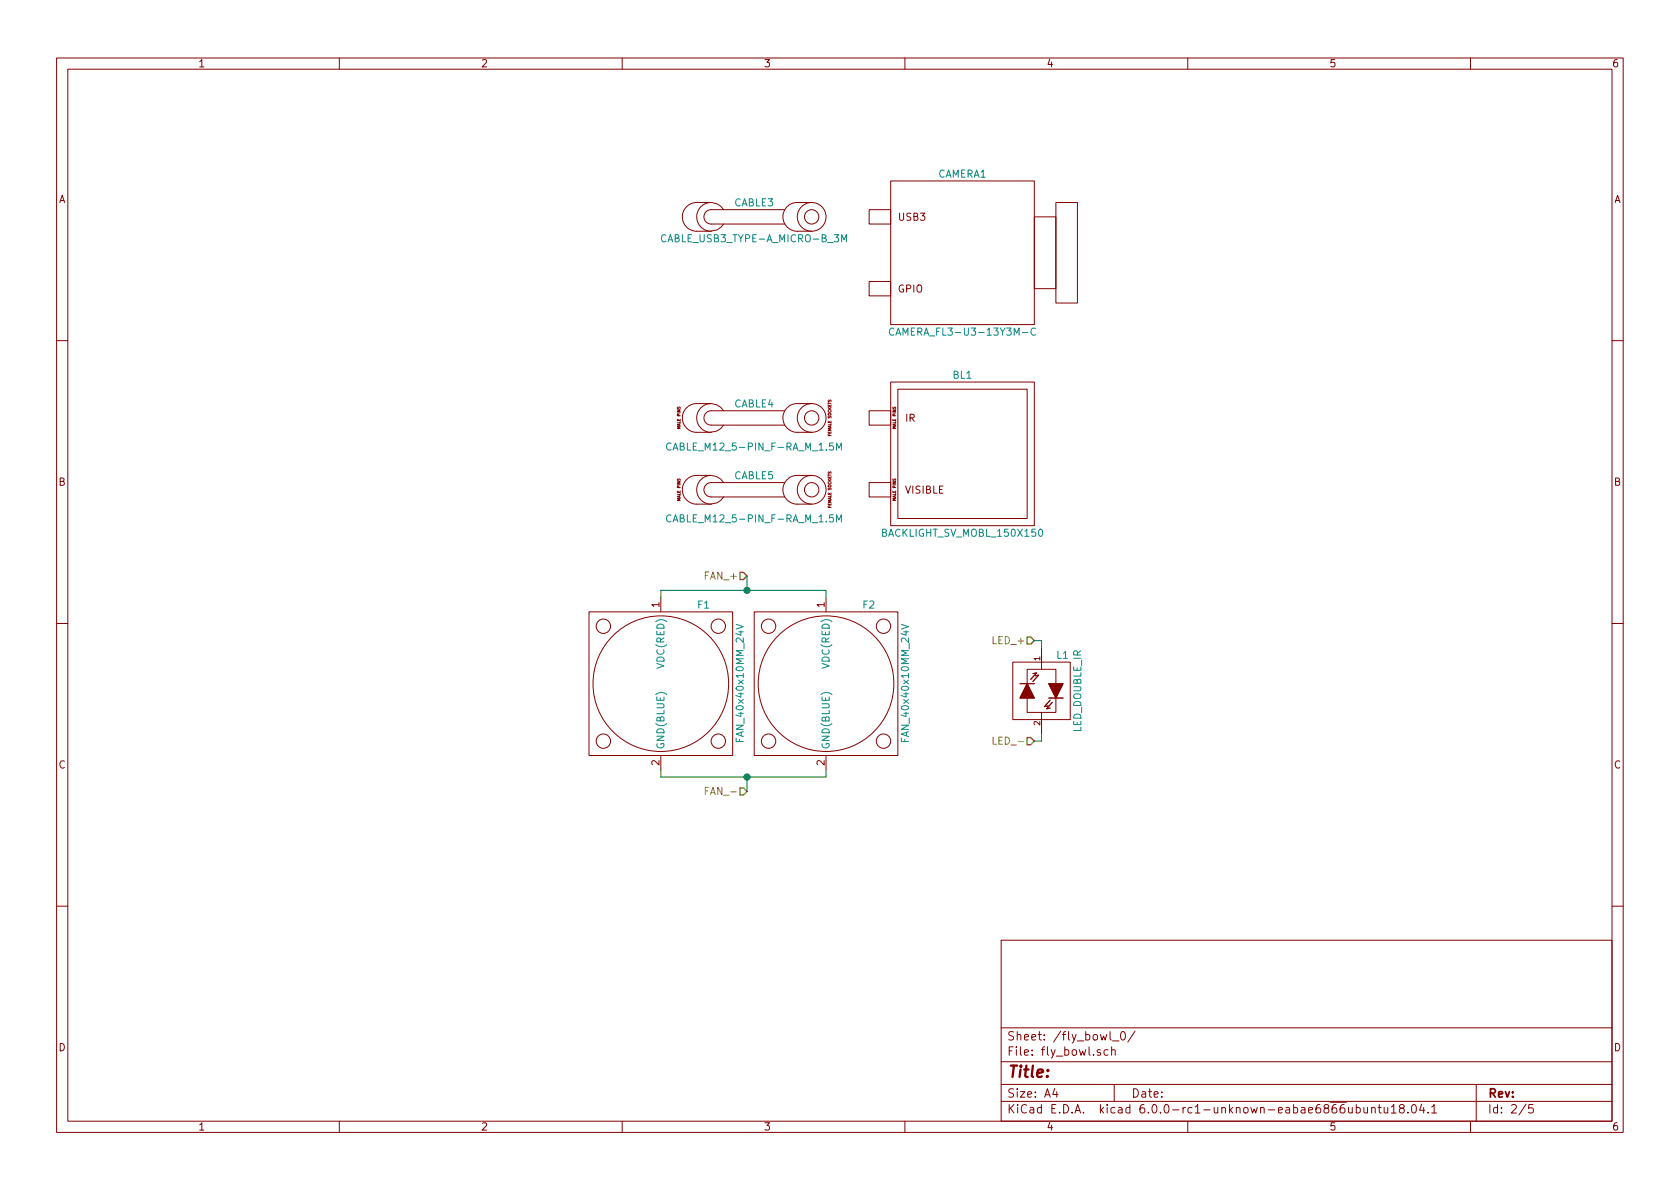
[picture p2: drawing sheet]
<svg xmlns="http://www.w3.org/2000/svg" width="297mm" height="210mm" viewBox="0 0 297 210" stroke-linecap="round" stroke-linejoin="round" font-family="sans-serif">
<g fill="none" stroke="#840000" stroke-width=".18">
<path d="M10 10.3h277v189.9h-277zM12 12.2h273v186.1h-273zM60 10.3v1.9M110 10.3v1.9M160 10.3v1.9M210 10.3v1.9M260 10.3v1.9M121.4 36.5a2.55 2.55 0 0 1 1.8-.7h2.5a2.54 2.54 0 0 0-2.5 2.5 2.54 2.54 0 0 0 2.5 2.6h-2.5a2.54 2.54 0 0 1-2.4-1.6 2.54 2.54 0 0 1 .6-2.8zM125.8 35.8l.9 .2 .7 .5 .5 .6M127.9 39.6l-.4 .6-.7 .5-1.1 .2M138.7 37.1h-13a1.27 1.27 0 0 0-1.2 1.2 1.27 1.27 0 0 0 1.2 1.3h13.1M143.5 35.8h-2.5a2.54 2.54 0 0 0-2.6 2.5 2.54 2.54 0 0 0 2.6 2.6h2.5"/>
<path d="M153.7 37.1h3.8v2.5h-3.8zM157.5 32h25.4v25.4h-25.4zM182.9 38.3h3.8v12.7h-3.8zM186.7 35.8h3.8v17.8h-3.8zM153.7 49.8h3.8v2.5h-3.8zM10 60.2h2M121.4 72.1a2.55 2.55 0 0 1 1.8-.7h2.5a2.54 2.54 0 0 0-2.5 2.5 2.54 2.54 0 0 0 2.5 2.5h-2.5a2.54 2.54 0 0 1-2.4-1.5 2.54 2.54 0 0 1 .6-2.8zM125.8 71.4l.9 .2 .7 .4 .5 .6M127.9 75.2l-.4 .6-.7 .4-1.1 .2M138.7 72.6h-13a1.27 1.27 0 0 0-1.2 1.3 1.27 1.27 0 0 0 1.2 1.3h13.1M143.5 71.4h-2.5a2.54 2.54 0 0 0-2.6 2.5 2.54 2.54 0 0 0 2.6 2.5h2.5M153.7 72.6h3.8v2.6h-3.8z"/>
<path d="M157.5 67.6h25.4v25.4h-25.4zM158.7 68.8h22.9v22.9h-22.9zM285 60.2h2M121.4 84.8a2.55 2.55 0 0 1 1.8-.7h2.5a2.54 2.54 0 0 0-2.5 2.5 2.54 2.54 0 0 0 2.5 2.5h-2.5a2.54 2.54 0 0 1-2.4-1.5 2.54 2.54 0 0 1 .6-2.8zM125.8 84.1l.9 .2 .7 .4 .5 .6M127.9 87.9l-.4 .6-.7 .4-1.1 .2M138.7 85.3h-13a1.27 1.27 0 0 0-1.2 1.3 1.27 1.27 0 0 0 1.2 1.3h13.1M143.5 84.1h-2.5a2.54 2.54 0 0 0-2.6 2.5 2.54 2.54 0 0 0 2.6 2.5h2.5M153.7 85.3h3.8v2.6h-3.8zM10 110.3h2M104.1 108.2h25.4v25.4h-25.4zM116.8 105.7v2.5"/>
<path d="M133.3 108.2h25.4v25.4h-25.4zM146 105.7v2.5M179.1 117.1h10.1v10.1h-10.1zM182.6 119.1l.7-.1-1.1 1.1M183 119.5l.6-.1-1 1.1M184.1 114.5v3.9M285 110.3h2M116.8 133.6v2.5M146 133.6v2.5M180.3 120.9h2.6M181.6 123.4v2.6h5.1v-2.6M181.6 120.9v-2.5h5.1v2.5"/>
<path d="M184.1 126v3.8M185.4 123.4h2.6M185.7 123.8l-1 1.2 .6-.2M186.1 124.2l-1.1 1.1 .7-.1M10 160.2h2M177 166.3h108v32h-108zM285 160.2h2M60 198.3v1.9M110 198.3v1.9M160 198.3v1.9M177 194.8h108M177 191.8h108"/>
<path d="M177 187.8h108M177 181.8h108M186.5 192.5l-.4 1h1M186.8 193v1M194.6 185.7l-.4-.1-.2 .2 .1 .2 .5 .2v.3h-.6M195.9 185.7l-.4-.1-.3 .3 .1 .6h.6M196.3 182.4v1.3l.2 .2M196.5 185.7l.3-.1 .3 .1 .1 .9M196.5 185.1v1.5M196.7 184.1h1.1M197 191.8v3M198.3 182.5l.2-.1a.8 .8 0 0 1 .5 .8 .8 .8 0 0 1-.5 .7 1 1 0 0 1-.2-1.4z"/>
<path d="M200.7 182.3l-1.3 2M210 198.3v1.9M238.4 195.8v.8a.39 .39 0 0 0 .7 .1M239.1 195.8v1M239.8 195.9l.4-.1 .3 .3-.1 .6-.2 .1-.4-.1M239.8 195.3v1.5M241.1 195.8v.8a.37 .37 0 0 0 .7 .1M241.8 195.8v1M242.5 196l.1-.1a.37 .37 0 0 1 .6 .1v.8M242.5 195.8v1M243.6 195.8h.6M243.9 195.3v1.3l.3 .2"/>
<path d="M244.7 195.8l.1 .9 .3 .1 .3-.1M245.4 195.8v1M246 195.8l.4-.5v1.5M246 196.8h.9M247.7 196l-.2-.2-.1-.2 .3-.3h.3l.3 .3-.1 .2-.6 .2a.48 .48 0 0 0-.1 .7l.2 .1 .5-.1a.48 .48 0 0 0-.2-.7M248.9 196.7v.1M249.7 195.5l.4-.2a.94 .94 0 0 1 0 1.5l-.5-.3v-.6zM251.4 195.2l-.4 1.1h.9M251.7 195.8v1M252.5 196.7v.1M253.1 195.8l.5-.5v1.5M253.1 196.8h.9"/>
<path d="M260 198.3v1.9M261 191.8v6.5M269.8 195.2l-1.2 2M271 195.3h-.7v.7l.2-.1 .5 .1 .1 .2-.1 .5-.2 .1-.5-.1"/>
<circle cx="143.5" cy="38.3" r="2.54"/>
<circle cx="143.5" cy="38.3" r="1.27"/>
<circle cx="143.5" cy="73.9" r="2.54"/>
<circle cx="143.5" cy="73.9" r="1.27"/>
<circle cx="143.5" cy="86.6" r="2.54"/>
<circle cx="143.5" cy="86.6" r="1.27"/>
<circle cx="106.7" cy="110.7" r="1.27"/>
<circle cx="127" cy="110.7" r="1.27"/>
<circle cx="135.9" cy="110.7" r="1.27"/>
<circle cx="156.2" cy="110.7" r="1.27"/>
<circle cx="106.7" cy="131.1" r="1.27"/>
<circle cx="116.8" cy="120.9" r="12"/>
<circle cx="127" cy="131.1" r="1.27"/>
<circle cx="135.9" cy="131.1" r="1.27"/>
<circle cx="146" cy="120.9" r="12"/>
<circle cx="156.2" cy="131.1" r="1.27"/>
</g>
<path d="M130.8 101.2h.6l.7 .6-.7 .7h-.6zM181.6 112.6h.6l.7 .7-.7 .6h-.6zM130.8 139.3h.6l.7 .6-.7 .7h-.6zM181.6 130.4h.6l.7 .7-.7 .6h-.6z" fill="none" stroke="#848400" stroke-width=".25"/>
<path d="M124.7 139.8h.4M125.3 139.2h-.6v1.3M175.6 130.3v1.3h.6" fill="none" stroke="#848400" stroke-width=".18"/>
<g fill="none" stroke="#008484" stroke-width=".18">
<path d="M117.7 41.6a.6 .6 0 0 0-.8 .5 .6 .6 0 0 0 .6 .7l.2-.2M148.8 42.8v-1.3l.5 .9 .4-.9v1.3M158 58.1a.6 .6 0 0 0-.8 .5 .6 .6 0 0 0 .6 .7l.2-.1M183.1 58.1a.6 .6 0 0 0-.9 .4 .6 .6 0 0 0 .6 .8l.3-.1M118.6 78.5a.6 .6 0 0 0-.8 .4 .6 .6 0 0 0 .6 .7l.2-.1M147.9 79.6v-1.3l.4 .9 .5-.9v1.3M118.6 91.2a.6 .6 0 0 0-.8 .4 .6 .6 0 0 0 .6 .7l.2-.1M147.9 92.3v-1.3l.4 .9 .5-.9v1.3M183.7 93.7l.2-.1a.67 .67 0 0 1 .5 .6 .67 .67 0 0 1-.5 .6l-.3-.4zM130.1 110.4l1.3 .4-1.3 .4M159.4 110.4l1.2 .4-1.2 .4M130.1 130.5v.6h1.3"/>
<path d="M130.8 130.7v.4M159.4 130.5v.6h1.2M160 130.7v.4"/>
</g>
<g fill="#840000" stroke="#840000" stroke-width=".18">
<path d="M181.6 120.9l1.3 2.5h-2.6z"/>
<path d="M185.4 120.9h2.6l-1.3 2.5z"/>
</g>
<path d="M116.8 105.7v-1.3h29.2v1.3M132.1 101.8v2.6M182.9 113.3h1.2v1.2M116.8 136.1v1.3h29.2v-1.3M132.1 137.4v2.5M184.1 129.8v1.3h-1.2" fill="none" stroke="#008400" stroke-width=".18"/>
<g fill="#008400" stroke="#008400" stroke-width=".25">
<circle cx="132.1" cy="104.4" r=".51"/>
<circle cx="132.1" cy="137.4" r=".51"/>
</g>
<text font-size="2.8" fill="#840000" x="178" y="190.5">Title:</text>
<g font-size="2.1" fill="#840000">
<text x="178" y="184">Sheet: /fly_bowl_0/</text>
<text x="178" y="186.7">File: fly_bowl.sch</text>
<text x="178" y="196.9">KiCad E.D.A. kicad 6.0.0-rc1-unknown-eabae6866ubuntu18.04.1</text>
<text x="178" y="194.1">Size: A4</text>
<text x="200" y="194.1">Date:</text>
<text x="263" y="194.1">Rev:</text>
<text x="263" y="196.9">Id: 2/5</text>
</g>
<g font-size="1.8" fill="#840000">
<text x="35" y="11.9">1</text>
<text x="85" y="11.9">2</text>
<text x="135" y="11.9">3</text>
<text x="185" y="11.9">4</text>
<text x="235" y="11.9">5</text>
<text x="285" y="11.9">6</text>
<text x="10.4" y="35.9">A</text>
<text x="285.4" y="35.9">A</text>
<text x="158.9" y="39">USB3</text>
<text x="158.8" y="51.7">GPIO</text>
<text x="160.1" y="74.6">IR</text>
<text x="10.4" y="85.9">B</text>
<text x="160.1" y="87.3">VISIBLE</text>
<text x="285.4" y="85.9">B</text>
<text x="116.6" y="107.4" transform="rotate(-90 116.6 107.4)">1</text>
<text x="145.8" y="107.4" transform="rotate(-90 145.8 107.4)">1</text>
<text x="10.4" y="135.9">C</text>
<text x="116.6" y="135.4" transform="rotate(-90 116.6 135.4)">2</text>
<text x="145.8" y="135.4" transform="rotate(-90 145.8 135.4)">2</text>
<text x="285.4" y="135.9">C</text>
<text x="10.4" y="185.9">D</text>
<text x="285.4" y="185.9">D</text>
<text x="35" y="199.9">1</text>
<text x="85" y="199.9">2</text>
<text x="135" y="199.9">3</text>
<text x="185" y="199.9">4</text>
<text x="235" y="199.9">5</text>
<text x="285" y="199.9">6</text>
</g>
<g font-size="1.8" fill="#008484">
<text x="165.8" y="31.4">CAMERA1</text>
<text x="129.8" y="36.5">CABLE3</text>
<text x="117.6" y="42.8">CABLE_USB3_TYPE-A_MICRO-B_3M</text>
<text x="158.8" y="59.4">CAMERA_FL3-U3-13Y3M-C</text>
<text x="168.5" y="67">BL1</text>
<text x="129.8" y="72.1">CABLE4</text>
<text x="119" y="79.7">CABLE_M12_5-PIN_F-RA_M_1.5M</text>
<text x="129.8" y="84.8">CABLE5</text>
<text x="119" y="92.4">CABLE_M12_5-PIN_F-RA_M_1.5M</text>
<text x="156.2" y="94.9">BACKLIGHT_SV_MOBL_150X150</text>
<text x="123.4" y="107.6">F1</text>
<text x="152.6" y="107.6">F2</text>
<text x="117.5" y="117.9" transform="rotate(-90 117.5 117.9)">VDC(RED)</text>
<text x="146.7" y="117.9" transform="rotate(-90 146.7 117.9)">VDC(RED)</text>
<text x="186.9" y="116.5">L1</text>
<text x="131.5" y="130.7" transform="rotate(-90 131.5 130.7)">FAN_40x40x10MM_24V</text>
<text x="160.7" y="130.7" transform="rotate(-90 160.7 130.7)">FAN_40x40x10MM_24V</text>
<text x="191.2" y="129.5" transform="rotate(-90 191.2 129.5)">LED_DOUBLE_IR</text>
<text x="117.5" y="132.6" transform="rotate(-90 117.5 132.6)">GND(BLUE)</text>
<text x="146.7" y="132.6" transform="rotate(-90 146.7 132.6)">GND(BLUE)</text>
</g>
<g font-size="1.8" fill="#848400">
<text x="124.9" y="102.5">FAN_+</text>
<text x="175.8" y="113.9">LED_+</text>
<text x="176.3" y="131.7">LED_-</text>
<text x="125.3" y="140.6">FAN_-</text>
</g>
<g font-size="1.4" fill="#840000">
<text x="183.9" y="116.8" transform="rotate(-90 183.9 116.8)">1</text>
<text x="183.9" y="128.3" transform="rotate(-90 183.9 128.3)">2</text>
</g>
<g font-size=".7" fill="#840000">
<text x="120.3" y="75.8" transform="rotate(-90 120.3 75.8)">MALE PINS</text>
<text x="147" y="77.2" transform="rotate(-90 147 77.2)">FEMALE SOCKETS</text>
<text x="158.4" y="75.8" transform="rotate(-90 158.4 75.8)">MALE PINS</text>
<text x="120.3" y="88.5" transform="rotate(-90 120.3 88.5)">MALE PINS</text>
<text x="147" y="89.9" transform="rotate(-90 147 89.9)">FEMALE SOCKETS</text>
<text x="158.4" y="88.5" transform="rotate(-90 158.4 88.5)">MALE PINS</text>
</g>
</svg>
